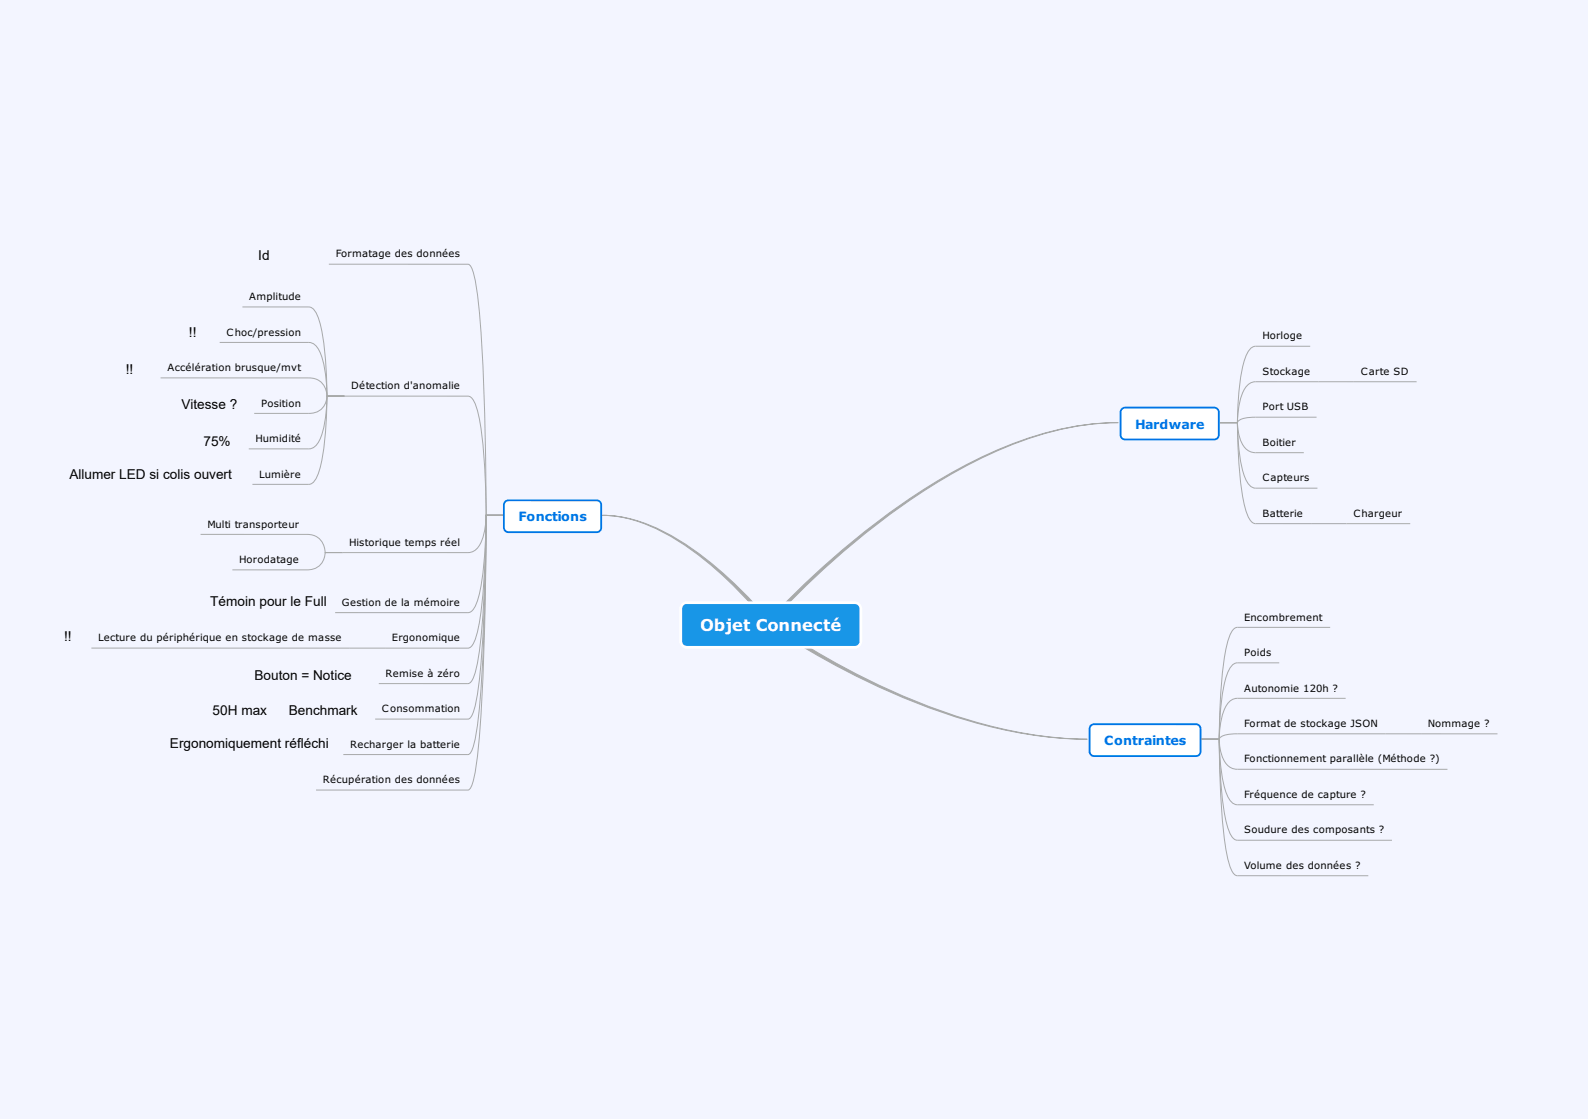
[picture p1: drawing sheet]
<svg xmlns="http://www.w3.org/2000/svg" width="616mm" height="434mm" viewBox="0 0 616 434" stroke-linecap="round" stroke-linejoin="round" font-family="sans-serif">
<path d="M0 0h616v434h-616z" fill="#f3f5ff"/>
<path d="M306 232.4a309.1 309.1 0 0 1 62.2-48.6 152.1 152.1 0 0 1 48.6-18.5l8.4-1.1 8.6-.3a120.2 120.2 0 0 0-49.8 12.2 269.7 269.7 0 0 0-70.3 50l-10.2 10.3-5.2 5.8-.4-1.4z" fill="#a8aaa9"/>
<path d="M508.2 134.3h-21.2a4.6 4.6 0 0 0-3.6 3.4 73.7 73.7 0 0 0-3.4 22.8v3.4h-8.1M549.5 148h-62.5a6.6 6.6 0 0 0-5.5 5.6 37.7 37.7 0 0 0-1.5 10.3h-8.1M471.9 163.9h8.1v1.9a71 71 0 0 0 2.6 18.7 6.2 6.2 0 0 0 4.4 4.8h24M471.9 163.9h8.1a16.8 16.8 0 0 0 3.2 10.1l2.3 1.3 1.5 .2h18.7M471.9 163.9h8.1l.1 7.8a127.8 127.8 0 0 0 3 25.8 9 9 0 0 0 3 5.3l.9 .3h60M510.7 161.8h-25.6l-3.6 .7-1.1 .7-.4 .7h-8.1M306 232.4a309.1 309.1 0 0 1 62.2-48.6 152.1 152.1 0 0 1 48.6-18.5l8.4-1.1 8.6-.3a120.2 120.2 0 0 0-49.8 12.2 269.7 269.7 0 0 0-70.3 50l-10.2 10.3-5.2 5.8-.4-1.4z" fill="none" stroke="#a8aaa9" stroke-width=".39"/>
<path d="M298.3 240.8a272.9 272.9 0 0 0 85.2 40.6 160.1 160.1 0 0 0 38.2 5.3 183.4 183.4 0 0 1-66.5-14.2 297.8 297.8 0 0 1-57.3-30.3z" fill="#a8aaa9"/>
<path d="M298.3 240.8a272.9 272.9 0 0 0 85.2 40.6 160.1 160.1 0 0 0 38.2 5.3 183.4 183.4 0 0 1-66.5-14.2 297.8 297.8 0 0 1-57.3-30.3zM496.2 257h-16.2a4.6 4.6 0 0 0-3.6 3.4 73.7 73.7 0 0 0-3.4 22.9l-.1 3.4h-8.1M515.9 243.3h-35.9a4.6 4.6 0 0 0-3.2 3.8 117.5 117.5 0 0 0-3.7 29.2l-.2 10.4h-8.1M521.9 270.8h-41.9a6.6 6.6 0 0 0-5.6 5.6 37.7 37.7 0 0 0-1.5 10.3h-8.1M464.8 286.7h8.1a350.5 350.5 0 0 0 2.5 42l.5 2.6a15.7 15.7 0 0 0 3.2 8l.8 .3h50.8M464.8 286.7h8.1l.2 7.7a127.8 127.8 0 0 0 2.9 25.8 9 9 0 0 0 3 5.4l.9 .2h60M464.8 286.7h8.1v1.8a71 71 0 0 0 2.6 18.8 6.2 6.2 0 0 0 4.4 4.8h53M464.8 286.7h8.1a16.8 16.8 0 0 0 3.2 10l2.3 1.4 1.5 .2h81.5M580.8 284.6l-100.9-.1-4.6 .5-1.5 .6-.9 1.1h-8.1" fill="none" stroke="#a8aaa9" stroke-width=".39"/>
<path d="M232.3 199.8a53.8 53.8 0 0 1 29 8.4 155.4 155.4 0 0 1 36.7 31.9l.6 .7-1 1.4a132.1 132.1 0 0 0-40.3-35.7 51.1 51.1 0 0 0-25-6.7z" fill="#a8aaa9"/>
<g fill="none" stroke="#a8aaa9" stroke-width=".39">
<path d="M94 119h25.8a4.6 4.6 0 0 1 3.4 3.6 90.7 90.7 0 0 1 3.5 25.6l.1 5.4h6.7M127.6 102.5h53.9l.9 .5a26.8 26.8 0 0 1 2.7 10.4 722.6 722.6 0 0 1 3.4 71.2l.1 15.2h6.7M85.2 132.8h34.6a4.9 4.9 0 0 1 4.1 3.2 50.7 50.7 0 0 1 2.9 17.6h6.7M62.3 146.5h57.5a6.9 6.9 0 0 1 7 7.1h6.7M133.5 153.6h-6.7l-.1 5.4a107.3 107.3 0 0 1-2.8 23.5 8.5 8.5 0 0 1-3.1 5.1l-1 .2h-21.9M133.5 153.6h-6.7v.9a45.7 45.7 0 0 1-2.9 16.4 4.9 4.9 0 0 1-4.1 3.2h-23.3M133.5 153.6h-6.7a6.7 6.7 0 0 1-7 6.7h-21.2M133.5 153.6h48a4.8 4.8 0 0 1 3.2 4 132.8 132.8 0 0 1 3.6 31.2l.3 11h6.7M195.3 199.8h-6.7a1415.4 1415.4 0 0 1-2.6 84.7l-.4 5.2a71.5 71.5 0 0 1-2.5 14.6l-.8 1.5-.8 .6h-58.9M195.3 199.8h-6.7a1073.9 1073.9 0 0 1-2.6 73.7l-.4 4.6a55 55 0 0 1-2.5 12.7l-.8 1.3-.8 .5h-48.3M195.3 199.8h-6.7a779.5 779.5 0 0 1-2.5 62.8l-.5 3.9a40.9 40.9 0 0 1-2.5 10.8l-.8 1.1-.8 .4h-36M195.3 199.8h-6.7a532.3 532.3 0 0 1-2.5 51.9l-.5 3.2a22 22 0 0 1-3.3 9.9l-.8 .3h-34.6"/>
<path d="M195.3 199.8h-6.7a312.3 312.3 0 0 1-2.9 42.8 16.6 16.6 0 0 1-3.3 8.4l-.9 .3h-146M195.3 199.8h-6.7l-.2 7.5a119 119 0 0 1-3 24.9 8.7 8.7 0 0 1-2.9 5.1l-1 .3h-51.5M195.3 199.8h-6.7a27.2 27.2 0 0 1-2.6 11.6 5.2 5.2 0 0 1-4.5 2.9h-48.7M232.3 199.8a53.2 53.2 0 0 1 28.8 8.7 134.6 134.6 0 0 1 36.5 33.7l1-1.4a173.5 173.5 0 0 0-33.6-30.3 58.7 58.7 0 0 0-31.3-10.7M77.8 207.2h41.3a6.9 6.9 0 0 1 7 7.1h6.7M132.8 214.3h-6.7a6.7 6.7 0 0 1-7 6.7h-29"/>
</g>
<path d="M264.5 234.6l1-.8 1.2-.3 65.2 .1 1.1 .6 1 1.5v13.3l-1 1.6-1.7 .6-65.2-.1-1.6-1-.6-1.8v-11.9z" fill-rule="evenodd" fill="#1896e7"/>
<g fill="#fff">
<path d="M264.1 234.2l1-.7 1.3-.3 65.9 .1 1.5 .9 .6 1.2v14l-1 1.5-1.8 .6h-65.9l-1.6-1-.6-1.8v-12.7zM265.1 234.8l1.3-.6 65.7 .1 1 .8 .3 .9-.1 13.2-.8 1-.9 .3-65.7-.1-1.1-.8-.2-.9v-12.7z" fill-rule="evenodd"/>
<path d="M435.3 158.7l1.5-.6 34.4 .1 .9 .5 .6 .9v9.3l-1 1.2-1.1 .3-34.4-.1-1.3-.9-.3-1.1v-8.1z" fill-rule="evenodd"/>
</g>
<path d="M434.9 158.3l1.5-.6 35.1 .1 1.3 1 .3 1-.1 9.4-1 1.3-1 .3-35.2-.1-1.2-1-.3-1v-8.9zM435.3 159l1.1-.6 35 .1 .7 .5 .3 .8-.1 9.3-.5 .7-.8 .3-35-.1-.7-.5-.3-.8v-8.9z" fill-rule="evenodd" fill="#0073e6"/>
<path d="M423.2 281.5l1.5-.7 39.4 .1 .9 .6 .6 .9v9.2l-1 1.3-1.1 .3-39.3-.1-1.3-1-.3-1v-8.2z" fill-rule="evenodd" fill="#fff"/>
<path d="M422.9 281.1l1.5-.6 40.1 .1 1.2 .9 .3 1.1-.1 9.4-.9 1.3-1.1 .2h-40.1l-1.2-1-.3-1.1v-8.8zM423.2 281.8l1.2-.6 39.9 .1 .7 .5 .3 .8-.1 9.3-.5 .7-.8 .2h-40l-.7-.6-.2-.8v-8.8z" fill-rule="evenodd" fill="#0073e6"/>
<path d="M196.1 194.6l1.5-.6 34 .1 1 .5 .5 1v9.2l-1 1.3-1 .3-34.1-.1-1.3-1-.3-1.1v-8.1z" fill-rule="evenodd" fill="#fff"/>
<path d="M195.7 194.3l1.5-.6h34.8l1.3 1 .2 1.1v9.4l-1 1.2-1.1 .3-34.8-.1-1.2-.9-.3-1.1v-8.8zM196.1 194.9l1.1-.5h34.7l.7 .5 .2 .9v9.2l-.5 .7-.9 .3-34.6-.1-.7-.5-.3-.8v-8.8z" fill-rule="evenodd" fill="#0073e6"/>
<text font-size="6.4" fill="#fff" x="271.6" y="244.8">Objet Connecté</text>
<g font-size="5.3">
<text x="100.2" y="100.7">Id</text>
<text x="73.3" y="130.8">!!</text>
<text x="48.8" y="145">!!</text>
<text x="70.3" y="158.6">Vitesse ?</text>
<text x="78.9" y="172.8">75%</text>
<text x="26.9" y="185.8">Allumer LED si colis ouvert</text>
<text x="81.6" y="234.8">Témoin pour le Full</text>
<text x="24.8" y="248.5">!!</text>
<text x="98.7" y="263.9">Bouton = Notice</text>
<text x="82.5" y="277.2">50H max</text>
<text x="112" y="277.2">Benchmark</text>
<text x="65.9" y="290.2">Ergonomiquement réfléchi</text>
</g>
<g font-size="4.9" fill="#0073e6">
<text x="440.3" y="166.2">Hardware</text>
<text x="201.1" y="202.1">Fonctions</text>
<text x="428.3" y="288.9">Contraintes</text>
</g>
<g font-size="3.9">
<text x="130.2" y="99.8">Formatage des données</text>
<text x="96.7" y="116.4">Amplitude</text>
<text x="87.9" y="130.1">Choc/pression</text>
<text x="489.7" y="131.6">Horloge</text>
<text x="64.9" y="143.9">Accélération brusque/mvt</text>
<text x="489.7" y="145.4">Stockage</text>
<text x="527.8" y="145.4">Carte SD</text>
<text x="136.2" y="151">Détection d'anomalie</text>
<text x="101.3" y="157.7">Position</text>
<text x="489.7" y="159.1">Port USB</text>
<text x="99.1" y="171.4">Humidité</text>
<text x="489.7" y="172.9">Boitier</text>
<text x="100.6" y="185.2">Lumière</text>
<text x="489.7" y="186.7">Capteurs</text>
<text x="489.7" y="200.4">Batterie</text>
<text x="524.9" y="200.4">Chargeur</text>
<text x="80.4" y="204.6">Multi transporteur</text>
<text x="135.5" y="211.6">Historique temps réel</text>
<text x="92.8" y="218.3">Horodatage</text>
<text x="132.6" y="234.9">Gestion de la mémoire</text>
<text x="482.6" y="240.6">Encombrement</text>
<text x="38.1" y="248.7">Lecture du périphérique en stockage de masse</text>
<text x="152" y="248.7">Ergonomique</text>
<text x="482.6" y="254.4">Poids</text>
<text x="149.6" y="262.4">Remise à zéro</text>
<text x="482.6" y="268.1">Autonomie 120h ?</text>
<text x="148.2" y="276.2">Consommation</text>
<text x="482.6" y="281.9">Format de stockage JSON</text>
<text x="553.9" y="281.9">Nommage ?</text>
<text x="135.8" y="290">Recharger la batterie</text>
<text x="482.6" y="295.7">Fonctionnement parallèle (Méthode ?)</text>
<text x="125.2" y="303.7">Récupération des données</text>
<text x="482.6" y="309.4">Fréquence de capture ?</text>
<text x="482.6" y="323.2">Soudure des composants ?</text>
<text x="482.6" y="336.9">Volume des données ?</text>
</g>
</svg>
